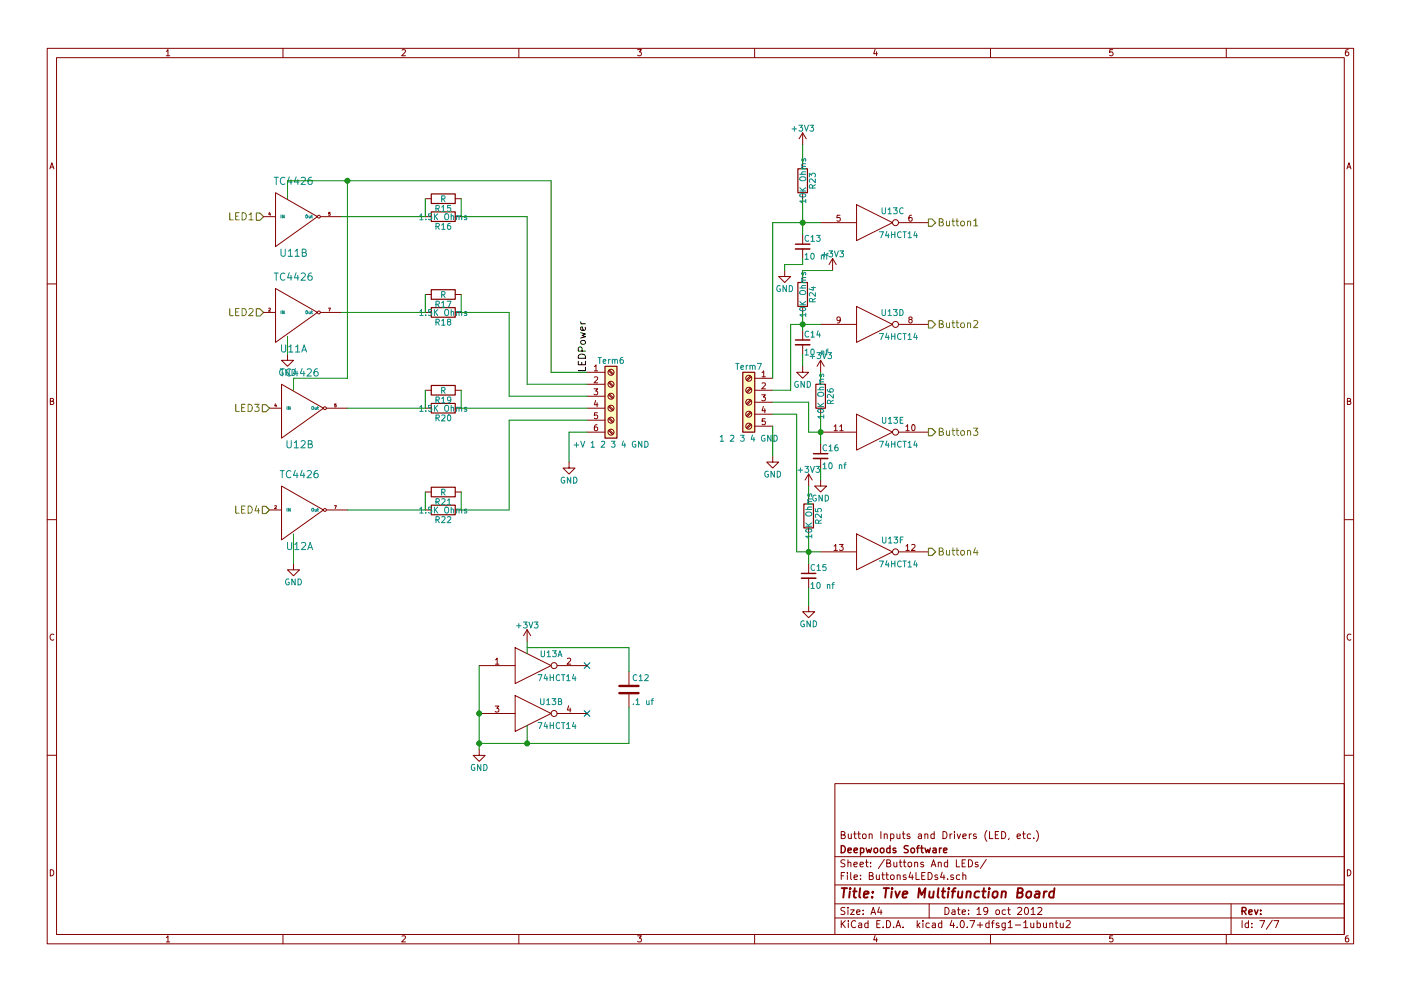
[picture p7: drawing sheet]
EESchema Schematic File Version 2
LIBS:TivaMultiFunctionBoard-rescue
LIBS:boosterpack
LIBS:power
LIBS:device
LIBS:transistors
LIBS:conn
LIBS:linear
LIBS:regul
LIBS:74xx
LIBS:cmos4000
LIBS:adc-dac
LIBS:memory
LIBS:xilinx
LIBS:microcontrollers
LIBS:dsp
LIBS:microchip
LIBS:analog_switches
LIBS:motorola
LIBS:texas
LIBS:intel
LIBS:audio
LIBS:interface
LIBS:digital-audio
LIBS:philips
LIBS:display
LIBS:cypress
LIBS:siliconi
LIBS:opto
LIBS:atmel
LIBS:contrib
LIBS:esp32_devboards
LIBS:sn65hvd233-ht
LIBS:lm2574n-5
LIBS:MCP23xxx
LIBS:tbd62x83a
LIBS:tc442x
LIBS:mct6h
LIBS:bridge
LIBS:pca9685
LIBS:4814p-2
LIBS:mechanical
LIBS:graphic_symbols
LIBS:references
LIBS:TivaMultiFunctionBoard-cache
EELAYER 25 0
EELAYER END
$Descr A4 11693 8268
encoding utf-8
Sheet 7 7
Title "Tive Multifunction Board"
Date "19 oct 2012"
Rev ""
Comp "Deepwoods Software"
Comment1 "Button Inputs and Drivers (LED, etc.)"
Comment2 ""
Comment3 ""
Comment4 ""
$EndDescr
$Comp
L TC4426-RESCUE-TivaMultiFunctionBoard U12
U 2 1
P 2500 3400
AR Path="/60CEAD92" Ref="U12"  Part="2" 
AR Path="/60CD423F/60CEAD92" Ref="U12"  Part="2" 
F 0 "U12" H 2500 3100 60  0000 C CNN
F 1 "TC4426" H 2500 3700 60  0000 C CNN
F 2 "Housings_SOIC:SOIC-8_3.9x4.9mm_Pitch1.27mm" H 2500 3400 60  0001 C CNN
F 3 "" H 2500 3400 60  0000 C CNN
	2    2500 3400
	1    0    0    -1  
$EndComp
$Comp
L TC4426-RESCUE-TivaMultiFunctionBoard U12
U 1 1
P 2500 4250
AR Path="/60CEADC7" Ref="U12"  Part="1" 
AR Path="/60CD423F/60CEADC7" Ref="U12"  Part="1" 
F 0 "U12" H 2500 3950 60  0000 C CNN
F 1 "TC4426" H 2500 4550 60  0000 C CNN
F 2 "Housings_SOIC:SOIC-8_3.9x4.9mm_Pitch1.27mm" H 2500 4250 60  0001 C CNN
F 3 "" H 2500 4250 60  0000 C CNN
	1    2500 4250
	1    0    0    -1  
$EndComp
$Comp
L R R16
U 1 1
P 3700 1800
F 0 "R16" V 3780 1800 50  0000 C CNN
F 1 "1.5K Ohms" V 3700 1800 50  0000 C CNN
F 2 "Resistors_SMD:R_0603" V 3630 1800 50  0001 C CNN
F 3 "" H 3700 1800 50  0001 C CNN
F 4 "71-CRCW06031K50JNEAC" V 3700 1800 60  0001 C CNN "Mouser Part Number"
	1    3700 1800
	0    1    1    0   
$EndComp
$Comp
L R R15
U 1 1
P 3700 1650
F 0 "R15" V 3780 1650 50  0000 C CNN
F 1 "R" V 3700 1650 50  0000 C CNN
F 2 "Resistors_THT:R_Axial_DIN0207_L6.3mm_D2.5mm_P7.62mm_Horizontal" V 3630 1650 50  0001 C CNN
F 3 "" H 3700 1650 50  0001 C CNN
	1    3700 1650
	0    1    1    0   
$EndComp
$Comp
L R R18
U 1 1
P 3700 2600
F 0 "R18" V 3780 2600 50  0000 C CNN
F 1 "1.5K Ohms" V 3700 2600 50  0000 C CNN
F 2 "Resistors_SMD:R_0603" V 3630 2600 50  0001 C CNN
F 3 "" H 3700 2600 50  0001 C CNN
F 4 "71-CRCW06031K50JNEAC" V 3700 2600 60  0001 C CNN "Mouser Part Number"
	1    3700 2600
	0    1    1    0   
$EndComp
$Comp
L R R17
U 1 1
P 3700 2450
F 0 "R17" V 3780 2450 50  0000 C CNN
F 1 "R" V 3700 2450 50  0000 C CNN
F 2 "Resistors_THT:R_Axial_DIN0207_L6.3mm_D2.5mm_P7.62mm_Horizontal" V 3630 2450 50  0001 C CNN
F 3 "" H 3700 2450 50  0001 C CNN
	1    3700 2450
	0    1    1    0   
$EndComp
$Comp
L R R20
U 1 1
P 3700 3400
F 0 "R20" V 3780 3400 50  0000 C CNN
F 1 "1.5K Ohms" V 3700 3400 50  0000 C CNN
F 2 "Resistors_SMD:R_0603" V 3630 3400 50  0001 C CNN
F 3 "" H 3700 3400 50  0001 C CNN
F 4 "71-CRCW06031K50JNEAC" V 3700 3400 60  0001 C CNN "Mouser Part Number"
	1    3700 3400
	0    1    1    0   
$EndComp
$Comp
L R R19
U 1 1
P 3700 3250
F 0 "R19" V 3780 3250 50  0000 C CNN
F 1 "R" V 3700 3250 50  0000 C CNN
F 2 "Resistors_THT:R_Axial_DIN0207_L6.3mm_D2.5mm_P7.62mm_Horizontal" V 3630 3250 50  0001 C CNN
F 3 "" H 3700 3250 50  0001 C CNN
	1    3700 3250
	0    1    1    0   
$EndComp
$Comp
L R R22
U 1 1
P 3700 4250
F 0 "R22" V 3780 4250 50  0000 C CNN
F 1 "1.5K Ohms" V 3700 4250 50  0000 C CNN
F 2 "Resistors_SMD:R_0603" V 3630 4250 50  0001 C CNN
F 3 "" H 3700 4250 50  0001 C CNN
F 4 "71-CRCW06031K50JNEAC" V 3700 4250 60  0001 C CNN "Mouser Part Number"
	1    3700 4250
	0    1    1    0   
$EndComp
$Comp
L R R21
U 1 1
P 3700 4100
F 0 "R21" V 3780 4100 50  0000 C CNN
F 1 "R" V 3700 4100 50  0000 C CNN
F 2 "Resistors_THT:R_Axial_DIN0207_L6.3mm_D2.5mm_P7.62mm_Horizontal" V 3630 4100 50  0001 C CNN
F 3 "" H 3700 4100 50  0001 C CNN
	1    3700 4100
	0    1    1    0   
$EndComp
$Comp
L Screw_Terminal_01x06 Term6
U 1 1
P 5100 3300
F 0 "Term6" H 5100 3600 50  0000 C CNN
F 1 "+V 1 2 3 4 GND" H 5100 2900 50  0000 C CNN
F 2 "Connectors_Terminal_Blocks:TerminalBlock_Pheonix_MPT-2.54mm_6pol" H 5100 3300 50  0001 C CNN
F 3 "" H 5100 3300 50  0001 C CNN
F 4 "651-1725698" H 5100 3300 60  0001 C CNN "Mouser Part Number"
	1    5100 3300
	1    0    0    -1  
$EndComp
$Comp
L GND #PWR048
U 1 1
P 4750 3850
F 0 "#PWR048" H 4750 3600 50  0001 C CNN
F 1 "GND" H 4750 3700 50  0000 C CNN
F 2 "" H 4750 3850 50  0001 C CNN
F 3 "" H 4750 3850 50  0001 C CNN
	1    4750 3850
	1    0    0    -1  
$EndComp
Text HLabel 2200 1800 0    60   Input ~ 0
LED1
Text HLabel 2200 2600 0    60   Input ~ 0
LED2
Text HLabel 2250 3400 0    60   Input ~ 0
LED3
Text HLabel 2250 4250 0    60   Input ~ 0
LED4
$Comp
L 74HC14 U13
U 3 1
P 7300 1850
F 0 "U13" H 7450 1950 50  0000 C CNN
F 1 "74HCT14" H 7500 1750 50  0000 C CNN
F 2 "Housings_SOIC:SOIC-14_3.9x8.7mm_Pitch1.27mm" H 7300 1850 50  0001 C CNN
F 3 "" H 7300 1850 50  0001 C CNN
F 4 "595-CD74HC14M " H 7300 1850 60  0001 C CNN "Mouser Part Number"
	3    7300 1850
	1    0    0    -1  
$EndComp
$Comp
L 74HC14 U13
U 4 1
P 7300 2700
F 0 "U13" H 7450 2800 50  0000 C CNN
F 1 "74HCT14" H 7500 2600 50  0000 C CNN
F 2 "Housings_SOIC:SOIC-14_3.9x8.7mm_Pitch1.27mm" H 7300 2700 50  0001 C CNN
F 3 "" H 7300 2700 50  0001 C CNN
	4    7300 2700
	1    0    0    -1  
$EndComp
$Comp
L 74HC14 U13
U 5 1
P 7300 3600
F 0 "U13" H 7450 3700 50  0000 C CNN
F 1 "74HCT14" H 7500 3500 50  0000 C CNN
F 2 "Housings_SOIC:SOIC-14_3.9x8.7mm_Pitch1.27mm" H 7300 3600 50  0001 C CNN
F 3 "" H 7300 3600 50  0001 C CNN
	5    7300 3600
	1    0    0    -1  
$EndComp
$Comp
L 74HC14 U13
U 6 1
P 7300 4600
F 0 "U13" H 7450 4700 50  0000 C CNN
F 1 "74HCT14" H 7500 4500 50  0000 C CNN
F 2 "Housings_SOIC:SOIC-14_3.9x8.7mm_Pitch1.27mm" H 7300 4600 50  0001 C CNN
F 3 "" H 7300 4600 50  0001 C CNN
	6    7300 4600
	1    0    0    -1  
$EndComp
$Comp
L 74HC14 U13
U 1 1
P 4450 5550
F 0 "U13" H 4600 5650 50  0000 C CNN
F 1 "74HCT14" H 4650 5450 50  0000 C CNN
F 2 "Housings_SOIC:SOIC-14_3.9x8.7mm_Pitch1.27mm" H 4450 5550 50  0001 C CNN
F 3 "" H 4450 5550 50  0001 C CNN
	1    4450 5550
	1    0    0    -1  
$EndComp
$Comp
L 74HC14 U13
U 2 1
P 4450 5950
F 0 "U13" H 4600 6050 50  0000 C CNN
F 1 "74HCT14" H 4650 5850 50  0000 C CNN
F 2 "Housings_SOIC:SOIC-14_3.9x8.7mm_Pitch1.27mm" H 4450 5950 50  0001 C CNN
F 3 "" H 4450 5950 50  0001 C CNN
	2    4450 5950
	1    0    0    -1  
$EndComp
$Comp
L GND #PWR049
U 1 1
P 4000 6250
F 0 "#PWR049" H 4000 6000 50  0001 C CNN
F 1 "GND" H 4000 6100 50  0000 C CNN
F 2 "" H 4000 6250 50  0001 C CNN
F 3 "" H 4000 6250 50  0001 C CNN
	1    4000 6250
	1    0    0    -1  
$EndComp
NoConn ~ 4900 5550
NoConn ~ 4900 5950
$Comp
L +3V3 #PWR050
U 1 1
P 4400 5350
F 0 "#PWR050" H 4400 5200 50  0001 C CNN
F 1 "+3V3" H 4400 5490 50  0000 C CNN
F 2 "" H 4400 5350 50  0001 C CNN
F 3 "" H 4400 5350 50  0001 C CNN
	1    4400 5350
	1    0    0    -1  
$EndComp
$Comp
L C C12
U 1 1
P 5250 5750
F 0 "C12" H 5275 5850 50  0000 L CNN
F 1 ".1 uf" H 5275 5650 50  0000 L CNN
F 2 "Capacitors_SMD:C_0603" H 5288 5600 50  0001 C CNN
F 3 "" H 5250 5750 50  0001 C CNN
	1    5250 5750
	1    0    0    -1  
$EndComp
$Comp
L Screw_Terminal_01x05 Term7
U 1 1
P 6250 3350
F 0 "Term7" H 6250 3650 50  0000 C CNN
F 1 "1 2 3 4 GND" H 6250 3050 50  0000 C CNN
F 2 "Connectors_Terminal_Blocks:TerminalBlock_Pheonix_MPT-2.54mm_5pol" H 6250 3350 50  0001 C CNN
F 3 "" H 6250 3350 50  0001 C CNN
F 4 "651-1725685" H 6250 3350 60  0001 C CNN "Mouser Part Number"
	1    6250 3350
	-1   0    0    -1  
$EndComp
$Comp
L GND #PWR051
U 1 1
P 6450 3800
F 0 "#PWR051" H 6450 3550 50  0001 C CNN
F 1 "GND" H 6450 3650 50  0000 C CNN
F 2 "" H 6450 3800 50  0001 C CNN
F 3 "" H 6450 3800 50  0001 C CNN
	1    6450 3800
	1    0    0    -1  
$EndComp
$Comp
L R R23
U 1 1
P 6700 1500
F 0 "R23" V 6780 1500 50  0000 C CNN
F 1 "10K Ohms" V 6700 1500 50  0000 C CNN
F 2 "Resistors_SMD:R_0603" V 6630 1500 50  0001 C CNN
F 3 "" H 6700 1500 50  0001 C CNN
F 4 "71-CRCW060310K0JNEBC" V 6700 1500 60  0001 C CNN "Mouser Part Number"
	1    6700 1500
	1    0    0    -1  
$EndComp
$Comp
L C_Small C13
U 1 1
P 6700 2050
F 0 "C13" H 6710 2120 50  0000 L CNN
F 1 "10 nf" H 6710 1970 50  0000 L CNN
F 2 "Capacitors_SMD:C_0603" H 6700 2050 50  0001 C CNN
F 3 "" H 6700 2050 50  0001 C CNN
F 4 "710-885382206002" H 6700 2050 60  0001 C CNN "Mouser Part Number"
	1    6700 2050
	1    0    0    -1  
$EndComp
$Comp
L R R24
U 1 1
P 6700 2450
F 0 "R24" V 6780 2450 50  0000 C CNN
F 1 "10K Ohms" V 6700 2450 50  0000 C CNN
F 2 "Resistors_SMD:R_0603" V 6630 2450 50  0001 C CNN
F 3 "" H 6700 2450 50  0001 C CNN
F 4 "71-CRCW060310K0JNEBC" V 6700 2450 60  0001 C CNN "Mouser Part Number"
	1    6700 2450
	1    0    0    -1  
$EndComp
$Comp
L R R26
U 1 1
P 6850 3300
F 0 "R26" V 6930 3300 50  0000 C CNN
F 1 "10K Ohms" V 6850 3300 50  0000 C CNN
F 2 "Resistors_SMD:R_0603" V 6780 3300 50  0001 C CNN
F 3 "" H 6850 3300 50  0001 C CNN
F 4 "71-CRCW060310K0JNEBC" V 6850 3300 60  0001 C CNN "Mouser Part Number"
	1    6850 3300
	1    0    0    -1  
$EndComp
$Comp
L R R25
U 1 1
P 6750 4300
F 0 "R25" V 6830 4300 50  0000 C CNN
F 1 "10K Ohms" V 6750 4300 50  0000 C CNN
F 2 "Resistors_SMD:R_0603" V 6680 4300 50  0001 C CNN
F 3 "" H 6750 4300 50  0001 C CNN
F 4 "71-CRCW060310K0JNEBC" V 6750 4300 60  0001 C CNN "Mouser Part Number"
	1    6750 4300
	1    0    0    -1  
$EndComp
$Comp
L C_Small C14
U 1 1
P 6700 2850
F 0 "C14" H 6710 2920 50  0000 L CNN
F 1 "10 nf" H 6710 2770 50  0000 L CNN
F 2 "Capacitors_SMD:C_0603" H 6700 2850 50  0001 C CNN
F 3 "" H 6700 2850 50  0001 C CNN
F 4 "710-885382206002" H 6700 2850 60  0001 C CNN "Mouser Part Number"
	1    6700 2850
	1    0    0    -1  
$EndComp
$Comp
L C_Small C16
U 1 1
P 6850 3800
F 0 "C16" H 6860 3870 50  0000 L CNN
F 1 "10 nf" H 6860 3720 50  0000 L CNN
F 2 "Capacitors_SMD:C_0603" H 6850 3800 50  0001 C CNN
F 3 "" H 6850 3800 50  0001 C CNN
F 4 "710-885382206002" H 6850 3800 60  0001 C CNN "Mouser Part Number"
	1    6850 3800
	1    0    0    -1  
$EndComp
$Comp
L C_Small C15
U 1 1
P 6750 4800
F 0 "C15" H 6760 4870 50  0000 L CNN
F 1 "10 nf" H 6760 4720 50  0000 L CNN
F 2 "Capacitors_SMD:C_0603" H 6750 4800 50  0001 C CNN
F 3 "" H 6750 4800 50  0001 C CNN
F 4 "710-885382206002" H 6750 4800 60  0001 C CNN "Mouser Part Number"
	1    6750 4800
	1    0    0    -1  
$EndComp
$Comp
L +3V3 #PWR052
U 1 1
P 6700 1200
F 0 "#PWR052" H 6700 1050 50  0001 C CNN
F 1 "+3V3" H 6700 1340 50  0000 C CNN
F 2 "" H 6700 1200 50  0001 C CNN
F 3 "" H 6700 1200 50  0001 C CNN
	1    6700 1200
	1    0    0    -1  
$EndComp
$Comp
L +3V3 #PWR053
U 1 1
P 6950 2250
F 0 "#PWR053" H 6950 2100 50  0001 C CNN
F 1 "+3V3" H 6950 2390 50  0000 C CNN
F 2 "" H 6950 2250 50  0001 C CNN
F 3 "" H 6950 2250 50  0001 C CNN
	1    6950 2250
	1    0    0    -1  
$EndComp
$Comp
L +3V3 #PWR054
U 1 1
P 6850 3100
F 0 "#PWR054" H 6850 2950 50  0001 C CNN
F 1 "+3V3" H 6850 3240 50  0000 C CNN
F 2 "" H 6850 3100 50  0001 C CNN
F 3 "" H 6850 3100 50  0001 C CNN
	1    6850 3100
	1    0    0    -1  
$EndComp
$Comp
L +3V3 #PWR055
U 1 1
P 6750 4050
F 0 "#PWR055" H 6750 3900 50  0001 C CNN
F 1 "+3V3" H 6750 4190 50  0000 C CNN
F 2 "" H 6750 4050 50  0001 C CNN
F 3 "" H 6750 4050 50  0001 C CNN
	1    6750 4050
	1    0    0    -1  
$EndComp
$Comp
L GND #PWR056
U 1 1
P 6550 2250
F 0 "#PWR056" H 6550 2000 50  0001 C CNN
F 1 "GND" H 6550 2100 50  0000 C CNN
F 2 "" H 6550 2250 50  0001 C CNN
F 3 "" H 6550 2250 50  0001 C CNN
	1    6550 2250
	1    0    0    -1  
$EndComp
$Comp
L GND #PWR057
U 1 1
P 6700 3050
F 0 "#PWR057" H 6700 2800 50  0001 C CNN
F 1 "GND" H 6700 2900 50  0000 C CNN
F 2 "" H 6700 3050 50  0001 C CNN
F 3 "" H 6700 3050 50  0001 C CNN
	1    6700 3050
	1    0    0    -1  
$EndComp
$Comp
L GND #PWR058
U 1 1
P 6850 4000
F 0 "#PWR058" H 6850 3750 50  0001 C CNN
F 1 "GND" H 6850 3850 50  0000 C CNN
F 2 "" H 6850 4000 50  0001 C CNN
F 3 "" H 6850 4000 50  0001 C CNN
	1    6850 4000
	1    0    0    -1  
$EndComp
$Comp
L GND #PWR059
U 1 1
P 6750 5050
F 0 "#PWR059" H 6750 4800 50  0001 C CNN
F 1 "GND" H 6750 4900 50  0000 C CNN
F 2 "" H 6750 5050 50  0001 C CNN
F 3 "" H 6750 5050 50  0001 C CNN
	1    6750 5050
	1    0    0    -1  
$EndComp
Text HLabel 7750 1850 2    60   Output ~ 0
Button1
Text HLabel 7750 2700 2    60   Output ~ 0
Button2
Text HLabel 7750 3600 2    60   Output ~ 0
Button3
Text HLabel 7750 4600 2    60   Output ~ 0
Button4
$Comp
L TC4426-RESCUE-TivaMultiFunctionBoard U11
U 2 1
P 2450 1800
AR Path="/60CEAD0E" Ref="U11"  Part="2" 
AR Path="/60CD423F/60CEAD0E" Ref="U11"  Part="2" 
F 0 "U11" H 2450 1500 60  0000 C CNN
F 1 "TC4426" H 2450 2100 60  0000 C CNN
F 2 "Housings_SOIC:SOIC-8_3.9x4.9mm_Pitch1.27mm" H 2450 1800 60  0001 C CNN
F 3 "" H 2450 1800 60  0000 C CNN
	2    2450 1800
	1    0    0    -1  
$EndComp
$Comp
L TC4426-RESCUE-TivaMultiFunctionBoard U11
U 1 1
P 2450 2600
AR Path="/60CEAD49" Ref="U11"  Part="1" 
AR Path="/60CD423F/60CEAD49" Ref="U11"  Part="1" 
F 0 "U11" H 2450 2300 60  0000 C CNN
F 1 "TC4426" H 2450 2900 60  0000 C CNN
F 2 "Housings_SOIC:SOIC-8_3.9x4.9mm_Pitch1.27mm" H 2450 2600 60  0001 C CNN
F 3 "" H 2450 2600 60  0000 C CNN
	1    2450 2600
	1    0    0    -1  
$EndComp
$Comp
L GND #PWR060
U 1 1
P 2400 2950
F 0 "#PWR060" H 2400 2700 50  0001 C CNN
F 1 "GND" H 2400 2800 50  0000 C CNN
F 2 "" H 2400 2950 50  0001 C CNN
F 3 "" H 2400 2950 50  0001 C CNN
	1    2400 2950
	1    0    0    -1  
$EndComp
$Comp
L GND #PWR061
U 1 1
P 2450 4700
F 0 "#PWR061" H 2450 4450 50  0001 C CNN
F 1 "GND" H 2450 4550 50  0000 C CNN
F 2 "" H 2450 4700 50  0001 C CNN
F 3 "" H 2450 4700 50  0001 C CNN
	1    2450 4700
	1    0    0    -1  
$EndComp
Wire Wire Line
	3550 1650 3550 1800
Wire Wire Line
	3850 1650 3850 1800
Wire Wire Line
	3550 2450 3550 2600
Wire Wire Line
	3850 2450 3850 2600
Wire Wire Line
	3550 3250 3550 3400
Wire Wire Line
	3850 3250 3850 3400
Wire Wire Line
	3550 4100 3550 4250
Wire Wire Line
	3850 4100 3850 4250
Wire Wire Line
	4900 3600 4750 3600
Wire Wire Line
	4750 3600 4750 3850
Wire Wire Line
	4000 5550 4000 6250
Connection ~ 4000 5950
Wire Wire Line
	4000 6200 5250 6200
Wire Wire Line
	4400 6200 4400 6050
Connection ~ 4000 6200
Wire Wire Line
	4400 5350 4400 5450
Wire Wire Line
	5250 5600 5250 5400
Wire Wire Line
	5250 5400 4400 5400
Wire Wire Line
	5250 6200 5250 5900
Connection ~ 4400 6200
Wire Wire Line
	6450 3550 6450 3800
Wire Wire Line
	6450 3150 6450 1850
Wire Wire Line
	6450 1850 6850 1850
Wire Wire Line
	6450 3250 6600 3250
Wire Wire Line
	6600 3250 6600 2700
Wire Wire Line
	6600 2700 6850 2700
Wire Wire Line
	6450 3350 6750 3350
Wire Wire Line
	6750 3350 6750 3600
Wire Wire Line
	6750 3600 6850 3600
Wire Wire Line
	6450 3450 6650 3450
Wire Wire Line
	6650 3450 6650 4600
Wire Wire Line
	6650 4600 6850 4600
Wire Wire Line
	6750 5050 6750 4900
Wire Wire Line
	6750 4450 6750 4700
Connection ~ 6750 4600
Wire Wire Line
	6750 4050 6750 4150
Wire Wire Line
	6850 3900 6850 4000
Wire Wire Line
	6850 3450 6850 3700
Connection ~ 6850 3600
Wire Wire Line
	6850 3150 6850 3100
Wire Wire Line
	6700 3050 6700 2950
Wire Wire Line
	6700 2600 6700 2750
Connection ~ 6700 2700
Wire Wire Line
	6700 2250 6700 2300
Wire Wire Line
	6700 2250 6950 2250
Wire Wire Line
	6700 2150 6700 2200
Wire Wire Line
	6700 2200 6550 2200
Wire Wire Line
	6550 2200 6550 2250
Wire Wire Line
	6700 1650 6700 1950
Connection ~ 6700 1850
Wire Wire Line
	6700 1200 6700 1350
Wire Wire Line
	3550 1800 2850 1800
Wire Wire Line
	3850 1800 4400 1800
Wire Wire Line
	4400 1800 4400 3200
Wire Wire Line
	4400 3200 4900 3200
Wire Wire Line
	3550 2600 2850 2600
Wire Wire Line
	3850 2600 4250 2600
Wire Wire Line
	4250 2600 4250 3300
Wire Wire Line
	4250 3300 4900 3300
Wire Wire Line
	3550 3400 2900 3400
Wire Wire Line
	3850 3400 4900 3400
Wire Wire Line
	3550 4250 2900 4250
Wire Wire Line
	4900 3500 4250 3500
Wire Wire Line
	4250 3500 4250 4250
Wire Wire Line
	4250 4250 3850 4250
Wire Wire Line
	2400 2950 2400 2800
Wire Wire Line
	2450 4700 2450 4450
Text Label 4900 3100 1    60   ~ 0
LEDPower
Wire Wire Line
	2900 1500 2900 3150
Wire Wire Line
	2400 1500 4600 1500
Wire Wire Line
	2400 1500 2400 1650
Wire Wire Line
	4600 1500 4600 3100
Wire Wire Line
	4600 3100 4900 3100
Connection ~ 2900 1500
Wire Wire Line
	2450 3250 2450 3150
Wire Wire Line
	2450 3150 2900 3150
$EndSCHEMATC
